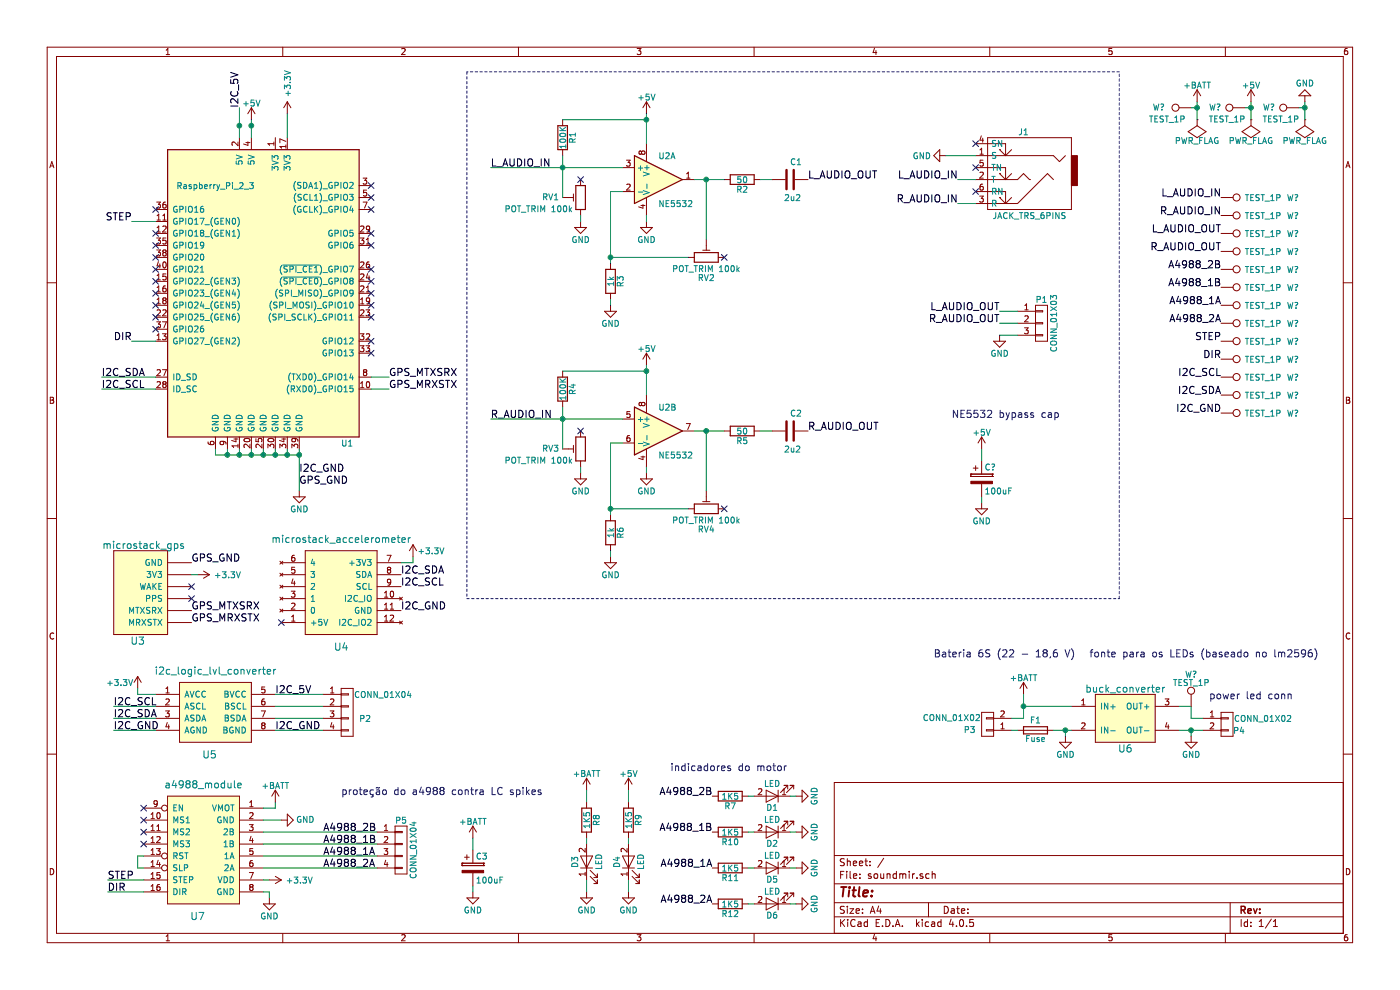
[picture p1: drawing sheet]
EESchema Schematic File Version 2
LIBS:power
LIBS:device
LIBS:transistors
LIBS:conn
LIBS:linear
LIBS:regul
LIBS:74xx
LIBS:cmos4000
LIBS:adc-dac
LIBS:memory
LIBS:xilinx
LIBS:microcontrollers
LIBS:dsp
LIBS:microchip
LIBS:analog_switches
LIBS:motorola
LIBS:texas
LIBS:intel
LIBS:audio
LIBS:interface
LIBS:digital-audio
LIBS:philips
LIBS:display
LIBS:cypress
LIBS:siliconi
LIBS:opto
LIBS:atmel
LIBS:contrib
LIBS:valves
LIBS:soundmir
LIBS:soundmir-cache
EELAYER 25 0
EELAYER END
$Descr A4 11693 8268
encoding utf-8
Sheet 1 1
Title ""
Date ""
Rev ""
Comp ""
Comment1 ""
Comment2 ""
Comment3 ""
Comment4 ""
$EndDescr
$Comp
L +5V #PWR01
U 1 1
P 10450 850
F 0 "#PWR01" H 10450 700 50  0001 C CNN
F 1 "+5V" H 10450 990 50  0000 C CNN
F 2 "" H 10450 850 50  0000 C CNN
F 3 "" H 10450 850 50  0000 C CNN
	1    10450 850 
	1    0    0    -1  
$EndComp
$Comp
L +BATT #PWR02
U 1 1
P 10000 850
F 0 "#PWR02" H 10000 700 50  0001 C CNN
F 1 "+BATT" H 10000 990 50  0000 C CNN
F 2 "" H 10000 850 50  0000 C CNN
F 3 "" H 10000 850 50  0000 C CNN
	1    10000 850 
	1    0    0    -1  
$EndComp
$Comp
L PWR_FLAG #FLG03
U 1 1
P 10000 1000
F 0 "#FLG03" H 10000 1095 50  0001 C CNN
F 1 "PWR_FLAG" H 10000 1180 50  0000 C CNN
F 2 "" H 10000 1000 50  0000 C CNN
F 3 "" H 10000 1000 50  0000 C CNN
	1    10000 1000
	-1   0    0    1   
$EndComp
$Comp
L PWR_FLAG #FLG04
U 1 1
P 10450 1000
F 0 "#FLG04" H 10450 1095 50  0001 C CNN
F 1 "PWR_FLAG" H 10450 1180 50  0000 C CNN
F 2 "" H 10450 1000 50  0000 C CNN
F 3 "" H 10450 1000 50  0000 C CNN
	1    10450 1000
	-1   0    0    1   
$EndComp
$Comp
L GND #PWR05
U 1 1
P 10900 850
F 0 "#PWR05" H 10900 600 50  0001 C CNN
F 1 "GND" H 10900 700 50  0000 C CNN
F 2 "" H 10900 850 50  0000 C CNN
F 3 "" H 10900 850 50  0000 C CNN
	1    10900 850 
	-1   0    0    1   
$EndComp
$Comp
L PWR_FLAG #FLG06
U 1 1
P 10900 1000
F 0 "#FLG06" H 10900 1095 50  0001 C CNN
F 1 "PWR_FLAG" H 10900 1180 50  0000 C CNN
F 2 "" H 10900 1000 50  0000 C CNN
F 3 "" H 10900 1000 50  0000 C CNN
	1    10900 1000
	-1   0    0    1   
$EndComp
$Comp
L +3.3V #PWR07
U 1 1
P 2400 950
F 0 "#PWR07" H 2400 800 50  0001 C CNN
F 1 "+3.3V" V 2400 1200 50  0000 C CNN
F 2 "" H 2400 950 50  0000 C CNN
F 3 "" H 2400 950 50  0000 C CNN
	1    2400 950 
	1    0    0    -1  
$EndComp
Text Label 2000 900  1    60   ~ 0
I2C_5V
Text Label 3250 3150 0    60   ~ 0
GPS_MTXSRX
Text Label 3250 3250 0    60   ~ 0
GPS_MRXSTX
$Comp
L GND #PWR08
U 1 1
P 2500 4100
F 0 "#PWR08" H 2500 3850 50  0001 C CNN
F 1 "GND" H 2500 3950 50  0000 C CNN
F 2 "" H 2500 4100 50  0000 C CNN
F 3 "" H 2500 4100 50  0000 C CNN
	1    2500 4100
	1    0    0    -1  
$EndComp
Text Label 2500 3950 0    60   ~ 0
I2C_GND
Text Label 2500 4050 0    60   ~ 0
GPS_GND
$Comp
L Raspberry_Pi_2_3 U1
U 1 1
P 2200 2450
F 0 "U1" H 2900 1200 50  0000 C CNN
F 1 "Raspberry_Pi_2_3" H 1800 3350 50  0000 C CNN
F 2 "Pin_Headers:Pin_Header_Straight_2x20" H 3200 3700 50  0001 C CNN
F 3 "" H 2250 2300 50  0001 C CNN
	1    2200 2450
	1    0    0    -1  
$EndComp
Text Label 850  3150 0    60   ~ 0
I2C_SDA
Text Label 850  3250 0    60   ~ 0
I2C_SCL
$Comp
L CP C3
U 1 1
P 3950 7250
F 0 "C3" H 3975 7350 50  0000 L CNN
F 1 "100uF" H 3975 7150 50  0000 L CNN
F 2 "" H 3988 7100 50  0000 C CNN
F 3 "" H 3950 7250 50  0000 C CNN
	1    3950 7250
	1    0    0    -1  
$EndComp
$Comp
L GND #PWR010
U 1 1
P 3950 7450
F 0 "#PWR010" H 3950 7200 50  0001 C CNN
F 1 "GND" H 3950 7300 50  0000 C CNN
F 2 "" H 3950 7450 50  0000 C CNN
F 3 "" H 3950 7450 50  0000 C CNN
	1    3950 7450
	1    0    0    -1  
$EndComp
Text Notes 2850 6650 0    60   ~ 0
proteção do a4988 contra LC spikes\n
$Comp
L a4988_module U7
U 1 1
P 1700 7100
F 0 "U7" H 1650 6550 60  0000 C CNN
F 1 "a4988_module" H 1700 7650 60  0000 C CNN
F 2 "" H 1500 7000 60  0001 C CNN
F 3 "" H 1500 7000 60  0001 C CNN
	1    1700 7100
	1    0    0    -1  
$EndComp
$Comp
L +3.3V #PWR011
U 1 1
P 2250 7350
F 0 "#PWR011" H 2250 7200 50  0001 C CNN
F 1 "+3.3V" V 2250 7600 50  0000 C CNN
F 2 "" H 2250 7350 50  0000 C CNN
F 3 "" H 2250 7350 50  0000 C CNN
	1    2250 7350
	0    1    1    0   
$EndComp
$Comp
L GND #PWR012
U 1 1
P 2250 7500
F 0 "#PWR012" H 2250 7250 50  0001 C CNN
F 1 "GND" H 2250 7350 50  0000 C CNN
F 2 "" H 2250 7500 50  0000 C CNN
F 3 "" H 2250 7500 50  0000 C CNN
	1    2250 7500
	1    0    0    -1  
$EndComp
$Comp
L GND #PWR013
U 1 1
P 2350 6850
F 0 "#PWR013" H 2350 6600 50  0001 C CNN
F 1 "GND" V 2350 6650 50  0000 C CNN
F 2 "" H 2350 6850 50  0000 C CNN
F 3 "" H 2350 6850 50  0000 C CNN
	1    2350 6850
	0    -1   -1   0   
$EndComp
Text Label 900  7350 0    60   ~ 0
STEP
Text Label 900  7450 0    60   ~ 0
DIR
$Comp
L microstack_gps U3
U 1 1
P 1150 4950
F 0 "U3" H 1150 4550 60  0000 C CNN
F 1 "microstack_gps" H 1200 5350 60  0000 C CNN
F 2 "" H 1200 5000 60  0001 C CNN
F 3 "" H 1200 5000 60  0001 C CNN
	1    1150 4950
	1    0    0    -1  
$EndComp
$Comp
L i2c_logic_lvl_converter U5
U 1 1
P 1800 6000
F 0 "U5" H 1750 5700 60  0000 C CNN
F 1 "i2c_logic_lvl_converter" H 1800 6400 60  0000 C CNN
F 2 "" H 1800 6000 60  0001 C CNN
F 3 "" H 1800 6000 60  0001 C CNN
	1    1800 6000
	1    0    0    -1  
$EndComp
$Comp
L Fuse F1
U 1 1
P 8650 6100
F 0 "F1" V 8730 6100 50  0000 C CNN
F 1 "Fuse" V 8575 6100 50  0000 C CNN
F 2 "" V 8580 6100 50  0000 C CNN
F 3 "" H 8650 6100 50  0000 C CNN
	1    8650 6100
	0    -1   -1   0   
$EndComp
$Comp
L boost_converter U6
U 1 1
P 9400 6000
F 0 "U6" H 9400 5750 60  0000 C CNN
F 1 "buck_converter" H 9400 6250 60  0000 C CNN
F 2 "" H 9400 6000 60  0001 C CNN
F 3 "" H 9400 6000 60  0001 C CNN
	1    9400 6000
	1    0    0    -1  
$EndComp
$Comp
L GND #PWR014
U 1 1
P 8900 6150
F 0 "#PWR014" H 8900 5900 50  0001 C CNN
F 1 "GND" H 8900 6000 50  0000 C CNN
F 2 "" H 8900 6150 50  0000 C CNN
F 3 "" H 8900 6150 50  0000 C CNN
	1    8900 6150
	1    0    0    -1  
$EndComp
$Comp
L GND #PWR015
U 1 1
P 9950 6150
F 0 "#PWR015" H 9950 5900 50  0001 C CNN
F 1 "GND" H 9950 6000 50  0000 C CNN
F 2 "" H 9950 6150 50  0000 C CNN
F 3 "" H 9950 6150 50  0000 C CNN
	1    9950 6150
	1    0    0    -1  
$EndComp
$Comp
L CONN_01X02 P3
U 1 1
P 8250 6050
F 0 "P3" H 8400 6100 50  0000 C CNN
F 1 "CONN_01X02" H 8550 6000 50  0000 C CNN
F 2 "" H 8250 6050 50  0000 C CNN
F 3 "" H 8250 6050 50  0000 C CNN
	1    8250 6050
	-1   0    0    1   
$EndComp
Text Label 950  6000 0    60   ~ 0
I2C_SDA
Text Label 950  5900 0    60   ~ 0
I2C_SCL
Text Label 2300 5800 0    60   ~ 0
I2C_5V
Text Label 950  6100 0    60   ~ 0
I2C_GND
Text Label 1600 4700 0    60   ~ 0
GPS_GND
Text Label 1600 5100 0    60   ~ 0
GPS_MTXSRX
Text Label 1600 5200 0    60   ~ 0
GPS_MRXSTX
Text Label 2300 6100 0    60   ~ 0
I2C_GND
$Comp
L CONN_01X04 P2
U 1 1
P 2900 5950
F 0 "P2" H 3050 5900 50  0000 C CNN
F 1 "CONN_01X04" H 3200 6100 50  0000 C CNN
F 2 "" H 2900 5950 50  0000 C CNN
F 3 "" H 2900 5950 50  0000 C CNN
	1    2900 5950
	1    0    0    -1  
$EndComp
$Comp
L +3.3V #PWR016
U 1 1
P 1150 5750
F 0 "#PWR016" H 1150 5600 50  0001 C CNN
F 1 "+3.3V" H 1000 5800 50  0000 C CNN
F 2 "" H 1150 5750 50  0000 C CNN
F 3 "" H 1150 5750 50  0000 C CNN
	1    1150 5750
	1    0    0    -1  
$EndComp
$Comp
L +3.3V #PWR017
U 1 1
P 1650 4800
F 0 "#PWR017" H 1650 4650 50  0001 C CNN
F 1 "+3.3V" V 1650 5050 50  0000 C CNN
F 2 "" H 1650 4800 50  0000 C CNN
F 3 "" H 1650 4800 50  0000 C CNN
	1    1650 4800
	0    1    1    0   
$EndComp
$Comp
L CONN_01X04 P5
U 1 1
P 3350 7100
F 0 "P5" H 3350 7350 50  0000 C CNN
F 1 "CONN_01X04" V 3450 7100 50  0000 C CNN
F 2 "" H 3350 7100 50  0000 C CNN
F 3 "" H 3350 7100 50  0000 C CNN
	1    3350 7100
	1    0    0    -1  
$EndComp
$Comp
L +BATT #PWR018
U 1 1
P 4900 6600
F 0 "#PWR018" H 4900 6450 50  0001 C CNN
F 1 "+BATT" H 4900 6740 50  0000 C CNN
F 2 "" H 4900 6600 50  0000 C CNN
F 3 "" H 4900 6600 50  0000 C CNN
	1    4900 6600
	1    0    0    -1  
$EndComp
$Comp
L +5V #PWR019
U 1 1
P 5250 6600
F 0 "#PWR019" H 5250 6450 50  0001 C CNN
F 1 "+5V" H 5250 6740 50  0000 C CNN
F 2 "" H 5250 6600 50  0000 C CNN
F 3 "" H 5250 6600 50  0000 C CNN
	1    5250 6600
	1    0    0    -1  
$EndComp
$Comp
L GND #PWR020
U 1 1
P 4900 7450
F 0 "#PWR020" H 4900 7200 50  0001 C CNN
F 1 "GND" H 4900 7300 50  0000 C CNN
F 2 "" H 4900 7450 50  0000 C CNN
F 3 "" H 4900 7450 50  0000 C CNN
	1    4900 7450
	1    0    0    -1  
$EndComp
$Comp
L GND #PWR021
U 1 1
P 5250 7450
F 0 "#PWR021" H 5250 7200 50  0001 C CNN
F 1 "GND" H 5250 7300 50  0000 C CNN
F 2 "" H 5250 7450 50  0000 C CNN
F 3 "" H 5250 7450 50  0000 C CNN
	1    5250 7450
	1    0    0    -1  
$EndComp
$Comp
L R R8
U 1 1
P 4900 6850
F 0 "R8" V 4980 6850 50  0000 C CNN
F 1 "1K5" V 4900 6850 50  0000 C CNN
F 2 "" V 4830 6850 50  0000 C CNN
F 3 "" H 4900 6850 50  0000 C CNN
	1    4900 6850
	1    0    0    -1  
$EndComp
$Comp
L R R9
U 1 1
P 5250 6850
F 0 "R9" V 5330 6850 50  0000 C CNN
F 1 "1K5" V 5250 6850 50  0000 C CNN
F 2 "" V 5180 6850 50  0000 C CNN
F 3 "" H 5250 6850 50  0000 C CNN
	1    5250 6850
	1    0    0    -1  
$EndComp
$Comp
L LED D3
U 1 1
P 4900 7200
F 0 "D3" H 4900 7300 50  0000 C CNN
F 1 "LED" H 4900 7100 50  0000 C CNN
F 2 "" H 4900 7200 50  0000 C CNN
F 3 "" H 4900 7200 50  0000 C CNN
	1    4900 7200
	0    -1   -1   0   
$EndComp
$Comp
L LED D4
U 1 1
P 5250 7200
F 0 "D4" H 5250 7300 50  0000 C CNN
F 1 "LED" H 5250 7100 50  0000 C CNN
F 2 "" H 5250 7200 50  0000 C CNN
F 3 "" H 5250 7200 50  0000 C CNN
	1    5250 7200
	0    -1   -1   0   
$EndComp
Text Notes 10100 5850 0    60   ~ 0
power led conn
Text Label 1100 1850 2    60   ~ 0
STEP
Text Label 1100 2850 2    60   ~ 0
DIR
NoConn ~ 1600 4900
NoConn ~ 1600 5000
NoConn ~ 1200 7050
NoConn ~ 1200 6950
NoConn ~ 1200 6850
NoConn ~ 1200 6750
$Comp
L GND #PWR022
U 1 1
P 6650 7550
F 0 "#PWR022" H 6650 7300 50  0001 C CNN
F 1 "GND" H 6650 7400 50  0000 C CNN
F 2 "" H 6650 7550 50  0000 C CNN
F 3 "" H 6650 7550 50  0000 C CNN
	1    6650 7550
	0    -1   -1   0   
$EndComp
$Comp
L R R12
U 1 1
P 6100 7550
F 0 "R12" V 6180 7550 50  0000 C CNN
F 1 "1K5" V 6100 7550 50  0000 C CNN
F 2 "" V 6030 7550 50  0000 C CNN
F 3 "" H 6100 7550 50  0000 C CNN
	1    6100 7550
	0    1    1    0   
$EndComp
$Comp
L LED D6
U 1 1
P 6450 7550
F 0 "D6" H 6450 7650 50  0000 C CNN
F 1 "LED" H 6450 7450 50  0000 C CNN
F 2 "" H 6450 7550 50  0000 C CNN
F 3 "" H 6450 7550 50  0000 C CNN
	1    6450 7550
	-1   0    0    1   
$EndComp
Text Label 2700 7250 0    60   ~ 0
A4988_2A
Text Label 2700 7150 0    60   ~ 0
A4988_1A
Text Label 2700 7050 0    60   ~ 0
A4988_1B
Text Label 2700 6950 0    60   ~ 0
A4988_2B
Text Label 5950 7550 2    60   ~ 0
A4988_2A
$Comp
L GND #PWR023
U 1 1
P 6650 7250
F 0 "#PWR023" H 6650 7000 50  0001 C CNN
F 1 "GND" H 6650 7100 50  0000 C CNN
F 2 "" H 6650 7250 50  0000 C CNN
F 3 "" H 6650 7250 50  0000 C CNN
	1    6650 7250
	0    -1   -1   0   
$EndComp
$Comp
L R R11
U 1 1
P 6100 7250
F 0 "R11" V 6180 7250 50  0000 C CNN
F 1 "1K5" V 6100 7250 50  0000 C CNN
F 2 "" V 6030 7250 50  0000 C CNN
F 3 "" H 6100 7250 50  0000 C CNN
	1    6100 7250
	0    1    1    0   
$EndComp
$Comp
L LED D5
U 1 1
P 6450 7250
F 0 "D5" H 6450 7350 50  0000 C CNN
F 1 "LED" H 6450 7150 50  0000 C CNN
F 2 "" H 6450 7250 50  0000 C CNN
F 3 "" H 6450 7250 50  0000 C CNN
	1    6450 7250
	-1   0    0    1   
$EndComp
$Comp
L GND #PWR024
U 1 1
P 6650 6950
F 0 "#PWR024" H 6650 6700 50  0001 C CNN
F 1 "GND" H 6650 6800 50  0000 C CNN
F 2 "" H 6650 6950 50  0000 C CNN
F 3 "" H 6650 6950 50  0000 C CNN
	1    6650 6950
	0    -1   -1   0   
$EndComp
$Comp
L R R10
U 1 1
P 6100 6950
F 0 "R10" V 6180 6950 50  0000 C CNN
F 1 "1K5" V 6100 6950 50  0000 C CNN
F 2 "" V 6030 6950 50  0000 C CNN
F 3 "" H 6100 6950 50  0000 C CNN
	1    6100 6950
	0    1    1    0   
$EndComp
$Comp
L LED D2
U 1 1
P 6450 6950
F 0 "D2" H 6450 7050 50  0000 C CNN
F 1 "LED" H 6450 6850 50  0000 C CNN
F 2 "" H 6450 6950 50  0000 C CNN
F 3 "" H 6450 6950 50  0000 C CNN
	1    6450 6950
	-1   0    0    1   
$EndComp
$Comp
L GND #PWR025
U 1 1
P 6650 6650
F 0 "#PWR025" H 6650 6400 50  0001 C CNN
F 1 "GND" H 6650 6500 50  0000 C CNN
F 2 "" H 6650 6650 50  0000 C CNN
F 3 "" H 6650 6650 50  0000 C CNN
	1    6650 6650
	0    -1   -1   0   
$EndComp
$Comp
L R R7
U 1 1
P 6100 6650
F 0 "R7" V 6180 6650 50  0000 C CNN
F 1 "1K5" V 6100 6650 50  0000 C CNN
F 2 "" V 6030 6650 50  0000 C CNN
F 3 "" H 6100 6650 50  0000 C CNN
	1    6100 6650
	0    1    1    0   
$EndComp
$Comp
L LED D1
U 1 1
P 6450 6650
F 0 "D1" H 6450 6750 50  0000 C CNN
F 1 "LED" H 6450 6550 50  0000 C CNN
F 2 "" H 6450 6650 50  0000 C CNN
F 3 "" H 6450 6650 50  0000 C CNN
	1    6450 6650
	-1   0    0    1   
$EndComp
Text Label 5950 7250 2    60   ~ 0
A4988_1A
Text Label 5950 6950 2    60   ~ 0
A4988_1B
Text Label 5950 6650 2    60   ~ 0
A4988_2B
Text Notes 5600 6450 0    60   ~ 0
indicadores do motor
Text Notes 7800 5500 0    60   ~ 0
Bateria 6S (22 - 18,6 V)
$Comp
L +BATT #PWR026
U 1 1
P 8550 5800
F 0 "#PWR026" H 8550 5650 50  0001 C CNN
F 1 "+BATT" H 8550 5940 50  0000 C CNN
F 2 "" H 8550 5800 50  0000 C CNN
F 3 "" H 8550 5800 50  0000 C CNN
	1    8550 5800
	1    0    0    -1  
$EndComp
$Comp
L CONN_01X02 P4
U 1 1
P 10250 6050
F 0 "P4" H 10350 6000 50  0000 C CNN
F 1 "CONN_01X02" H 10550 6100 50  0000 C CNN
F 2 "" H 10250 6050 50  0000 C CNN
F 3 "" H 10250 6050 50  0000 C CNN
	1    10250 6050
	1    0    0    -1  
$EndComp
Text Notes 9100 5500 0    60   ~ 0
fonte para os LEDs (baseado no lm2596)
$Comp
L microstack_accelerometer U4
U 1 1
P 2850 4950
F 0 "U4" H 2850 4500 60  0000 C CNN
F 1 "microstack_accelerometer" H 2850 5400 60  0000 C CNN
F 2 "" H 2850 4950 60  0001 C CNN
F 3 "" H 2850 4950 60  0001 C CNN
	1    2850 4950
	1    0    0    -1  
$EndComp
Text Label 3350 4900 0    60   ~ 0
I2C_SCL
Text Label 3350 4800 0    60   ~ 0
I2C_SDA
$Comp
L +3.3V #PWR028
U 1 1
P 3450 4650
F 0 "#PWR028" H 3450 4500 50  0001 C CNN
F 1 "+3.3V" H 3600 4700 50  0000 C CNN
F 2 "" H 3450 4650 50  0000 C CNN
F 3 "" H 3450 4650 50  0000 C CNN
	1    3450 4650
	1    0    0    -1  
$EndComp
Text Label 3350 5100 0    60   ~ 0
I2C_GND
$Comp
L +5V #PWR029
U 1 1
P 2100 1000
F 0 "#PWR029" H 2100 850 50  0001 C CNN
F 1 "+5V" H 2100 1140 50  0000 C CNN
F 2 "" H 2100 1000 50  0000 C CNN
F 3 "" H 2100 1000 50  0000 C CNN
	1    2100 1000
	1    0    0    -1  
$EndComp
NoConn ~ 1300 2750
NoConn ~ 1300 2650
NoConn ~ 1300 2550
NoConn ~ 1300 2450
NoConn ~ 1300 2350
NoConn ~ 1300 2250
NoConn ~ 1300 2150
NoConn ~ 1300 2050
NoConn ~ 1300 1950
NoConn ~ 1300 1750
NoConn ~ 3100 1550
NoConn ~ 3100 1650
NoConn ~ 3100 1750
NoConn ~ 3100 1950
NoConn ~ 3100 2050
NoConn ~ 3100 2250
NoConn ~ 3100 2350
NoConn ~ 3100 2450
NoConn ~ 3100 2550
NoConn ~ 3100 2650
NoConn ~ 3100 2850
NoConn ~ 3100 2950
NoConn ~ 2350 5200
$Comp
L NE5532 U2
U 2 1
P 5500 3600
F 0 "U2" H 5500 3800 50  0000 L CNN
F 1 "NE5532" H 5500 3400 50  0000 L CNN
F 2 "" H 5500 3600 50  0000 C CNN
F 3 "" H 5500 3600 50  0000 C CNN
	2    5500 3600
	1    0    0    -1  
$EndComp
$Comp
L POT_TRIM RV4
U 1 1
P 5900 4250
F 0 "RV4" V 5725 4250 50  0000 C CNN
F 1 "POT_TRIM 100k" V 5800 4250 50  0000 C CNN
F 2 "" H 5900 4250 50  0000 C CNN
F 3 "" H 5900 4250 50  0000 C CNN
	1    5900 4250
	0    -1   -1   0   
$EndComp
$Comp
L R R6
U 1 1
P 5100 4450
F 0 "R6" V 5180 4450 50  0000 C CNN
F 1 "1k" V 5100 4450 50  0000 C CNN
F 2 "" V 5030 4450 50  0000 C CNN
F 3 "" H 5100 4450 50  0000 C CNN
	1    5100 4450
	1    0    0    -1  
$EndComp
$Comp
L R R5
U 1 1
P 6200 3600
F 0 "R5" V 6280 3600 50  0000 C CNN
F 1 "50" V 6200 3600 50  0000 C CNN
F 2 "" V 6130 3600 50  0000 C CNN
F 3 "" H 6200 3600 50  0000 C CNN
	1    6200 3600
	0    1    1    0   
$EndComp
$Comp
L C C2
U 1 1
P 6600 3600
F 0 "C2" V 6450 3600 50  0000 L CNN
F 1 "2u2" V 6750 3550 50  0000 L CNN
F 2 "" H 6638 3450 50  0000 C CNN
F 3 "" H 6600 3600 50  0000 C CNN
	1    6600 3600
	0    1    1    0   
$EndComp
$Comp
L R R4
U 1 1
P 4700 3250
F 0 "R4" V 4780 3250 50  0000 C CNN
F 1 "100K" V 4700 3250 50  0000 C CNN
F 2 "" V 4630 3250 50  0000 C CNN
F 3 "" H 4700 3250 50  0000 C CNN
	1    4700 3250
	1    0    0    -1  
$EndComp
$Comp
L +5V #PWR030
U 1 1
P 5400 3050
F 0 "#PWR030" H 5400 2900 50  0001 C CNN
F 1 "+5V" H 5400 3190 50  0000 C CNN
F 2 "" H 5400 3050 50  0000 C CNN
F 3 "" H 5400 3050 50  0000 C CNN
	1    5400 3050
	1    0    0    -1  
$EndComp
$Comp
L GND #PWR031
U 1 1
P 5400 3950
F 0 "#PWR031" H 5400 3700 50  0001 C CNN
F 1 "GND" H 5400 3800 50  0000 C CNN
F 2 "" H 5400 3950 50  0000 C CNN
F 3 "" H 5400 3950 50  0000 C CNN
	1    5400 3950
	1    0    0    -1  
$EndComp
$Comp
L GND #PWR032
U 1 1
P 5100 4650
F 0 "#PWR032" H 5100 4400 50  0001 C CNN
F 1 "GND" H 5100 4500 50  0000 C CNN
F 2 "" H 5100 4650 50  0000 C CNN
F 3 "" H 5100 4650 50  0000 C CNN
	1    5100 4650
	1    0    0    -1  
$EndComp
NoConn ~ 6050 4250
$Comp
L POT_TRIM RV3
U 1 1
P 4850 3750
F 0 "RV3" H 5100 3750 50  0000 C CNN
F 1 "POT_TRIM 100k" H 5200 3850 50  0000 C CNN
F 2 "" H 4850 3750 50  0000 C CNN
F 3 "" H 4850 3750 50  0000 C CNN
	1    4850 3750
	-1   0    0    1   
$EndComp
$Comp
L GND #PWR033
U 1 1
P 4850 3950
F 0 "#PWR033" H 4850 3700 50  0001 C CNN
F 1 "GND" H 4850 3800 50  0000 C CNN
F 2 "" H 4850 3950 50  0000 C CNN
F 3 "" H 4850 3950 50  0000 C CNN
	1    4850 3950
	1    0    0    -1  
$EndComp
NoConn ~ 4850 3600
Text Label 6750 3600 0    60   ~ 0
R_AUDIO_OUT
Text Label 4100 3500 0    60   ~ 0
R_AUDIO_IN
$Comp
L NE5532 U2
U 1 1
P 5500 1500
F 0 "U2" H 5500 1700 50  0000 L CNN
F 1 "NE5532" H 5500 1300 50  0000 L CNN
F 2 "" H 5500 1500 50  0000 C CNN
F 3 "" H 5500 1500 50  0000 C CNN
	1    5500 1500
	1    0    0    -1  
$EndComp
$Comp
L POT_TRIM RV2
U 1 1
P 5900 2150
F 0 "RV2" V 5725 2150 50  0000 C CNN
F 1 "POT_TRIM 100k" V 5800 2150 50  0000 C CNN
F 2 "" H 5900 2150 50  0000 C CNN
F 3 "" H 5900 2150 50  0000 C CNN
	1    5900 2150
	0    -1   -1   0   
$EndComp
$Comp
L R R3
U 1 1
P 5100 2350
F 0 "R3" V 5180 2350 50  0000 C CNN
F 1 "1k" V 5100 2350 50  0000 C CNN
F 2 "" V 5030 2350 50  0000 C CNN
F 3 "" H 5100 2350 50  0000 C CNN
	1    5100 2350
	1    0    0    -1  
$EndComp
$Comp
L R R2
U 1 1
P 6200 1500
F 0 "R2" V 6280 1500 50  0000 C CNN
F 1 "50" V 6200 1500 50  0000 C CNN
F 2 "" V 6130 1500 50  0000 C CNN
F 3 "" H 6200 1500 50  0000 C CNN
	1    6200 1500
	0    1    1    0   
$EndComp
$Comp
L C C1
U 1 1
P 6600 1500
F 0 "C1" V 6450 1500 50  0000 L CNN
F 1 "2u2" V 6750 1450 50  0000 L CNN
F 2 "" H 6638 1350 50  0000 C CNN
F 3 "" H 6600 1500 50  0000 C CNN
	1    6600 1500
	0    1    1    0   
$EndComp
$Comp
L R R1
U 1 1
P 4700 1150
F 0 "R1" V 4780 1150 50  0000 C CNN
F 1 "100K" V 4700 1150 50  0000 C CNN
F 2 "" V 4630 1150 50  0000 C CNN
F 3 "" H 4700 1150 50  0000 C CNN
	1    4700 1150
	1    0    0    -1  
$EndComp
$Comp
L +5V #PWR034
U 1 1
P 5400 950
F 0 "#PWR034" H 5400 800 50  0001 C CNN
F 1 "+5V" H 5400 1090 50  0000 C CNN
F 2 "" H 5400 950 50  0000 C CNN
F 3 "" H 5400 950 50  0000 C CNN
	1    5400 950 
	1    0    0    -1  
$EndComp
$Comp
L GND #PWR035
U 1 1
P 5400 1850
F 0 "#PWR035" H 5400 1600 50  0001 C CNN
F 1 "GND" H 5400 1700 50  0000 C CNN
F 2 "" H 5400 1850 50  0000 C CNN
F 3 "" H 5400 1850 50  0000 C CNN
	1    5400 1850
	1    0    0    -1  
$EndComp
$Comp
L GND #PWR036
U 1 1
P 5100 2550
F 0 "#PWR036" H 5100 2300 50  0001 C CNN
F 1 "GND" H 5100 2400 50  0000 C CNN
F 2 "" H 5100 2550 50  0000 C CNN
F 3 "" H 5100 2550 50  0000 C CNN
	1    5100 2550
	1    0    0    -1  
$EndComp
NoConn ~ 6050 2150
$Comp
L POT_TRIM RV1
U 1 1
P 4850 1650
F 0 "RV1" H 5100 1650 50  0000 C CNN
F 1 "POT_TRIM 100k" H 5200 1750 50  0000 C CNN
F 2 "" H 4850 1650 50  0000 C CNN
F 3 "" H 4850 1650 50  0000 C CNN
	1    4850 1650
	-1   0    0    1   
$EndComp
$Comp
L GND #PWR037
U 1 1
P 4850 1850
F 0 "#PWR037" H 4850 1600 50  0001 C CNN
F 1 "GND" H 4850 1700 50  0000 C CNN
F 2 "" H 4850 1850 50  0000 C CNN
F 3 "" H 4850 1850 50  0000 C CNN
	1    4850 1850
	1    0    0    -1  
$EndComp
NoConn ~ 4850 1500
Text Label 6750 1500 0    60   ~ 0
L_AUDIO_OUT
Text Label 4100 1400 0    60   ~ 0
L_AUDIO_IN
$Comp
L JACK_TRS_6PINS J1
U 1 1
P 8550 1500
F 0 "J1" H 8550 1900 50  0000 C CNN
F 1 "JACK_TRS_6PINS" H 8500 1200 50  0000 C CNN
F 2 "" H 8650 1350 50  0000 C CNN
F 3 "" H 8650 1350 50  0000 C CNN
	1    8550 1500
	-1   0    0    -1  
$EndComp
Text Label 8000 1500 2    60   ~ 0
L_AUDIO_IN
Text Label 8000 1700 2    60   ~ 0
R_AUDIO_IN
$Comp
L GND #PWR038
U 1 1
P 7900 1300
F 0 "#PWR038" H 7900 1050 50  0001 C CNN
F 1 "GND" V 7900 1100 50  0000 C CNN
F 2 "" H 7900 1300 50  0000 C CNN
F 3 "" H 7900 1300 50  0000 C CNN
	1    7900 1300
	0    1    1    0   
$EndComp
$Comp
L CONN_01X03 P1
U 1 1
P 8700 2700
F 0 "P1" H 8700 2900 50  0000 C CNN
F 1 "CONN_01X03" V 8800 2700 50  0000 C CNN
F 2 "" H 8700 2700 50  0000 C CNN
F 3 "" H 8700 2700 50  0000 C CNN
	1    8700 2700
	1    0    0    -1  
$EndComp
Text Label 8350 2600 2    60   ~ 0
L_AUDIO_OUT
Text Label 8350 2700 2    60   ~ 0
R_AUDIO_OUT
$Comp
L GND #PWR039
U 1 1
P 8350 2800
F 0 "#PWR039" H 8350 2550 50  0001 C CNN
F 1 "GND" H 8350 2650 50  0000 C CNN
F 2 "" H 8350 2800 50  0000 C CNN
F 3 "" H 8350 2800 50  0000 C CNN
	1    8350 2800
	1    0    0    -1  
$EndComp
NoConn ~ 8150 1600
NoConn ~ 8150 1400
NoConn ~ 8150 1200
Text Label 10200 1950 2    60   ~ 0
L_AUDIO_OUT
Wire Wire Line
	10450 850  10450 1000
Wire Wire Line
	10000 850  10000 1000
Wire Wire Line
	10900 850  10900 1000
Wire Wire Line
	2000 900  2000 1150
Wire Wire Line
	2100 1000 2100 1150
Connection ~ 2000 1050
Wire Wire Line
	2400 950  2400 1150
Wire Wire Line
	1800 3750 1800 3800
Wire Wire Line
	1800 3800 2500 3800
Wire Wire Line
	2500 3750 2500 4100
Wire Wire Line
	1900 3750 1900 3800
Connection ~ 1900 3800
Wire Wire Line
	2000 3750 2000 3800
Connection ~ 2000 3800
Wire Wire Line
	2100 3750 2100 3800
Connection ~ 2100 3800
Wire Wire Line
	2200 3750 2200 3800
Connection ~ 2200 3800
Wire Wire Line
	2300 3750 2300 3800
Connection ~ 2300 3800
Wire Wire Line
	2400 3750 2400 3800
Connection ~ 2400 3800
Connection ~ 2500 3800
Wire Wire Line
	1300 3250 850  3250
Wire Wire Line
	3950 7000 3950 7100
Wire Wire Line
	3950 7450 3950 7400
Wire Wire Line
	2250 7350 2200 7350
Wire Wire Line
	2250 7500 2250 7450
Wire Wire Line
	2250 7450 2200 7450
Wire Wire Line
	2350 6850 2200 6850
Wire Wire Line
	1200 7350 900  7350
Wire Wire Line
	1200 7450 900  7450
Wire Wire Line
	8900 6150 8900 6100
Wire Wire Line
	8800 6100 8950 6100
Wire Wire Line
	8550 6000 8450 6000
Wire Wire Line
	8450 6100 8500 6100
Wire Wire Line
	1300 5900 950  5900
Wire Wire Line
	950  6000 1300 6000
Wire Wire Line
	950  6100 1300 6100
Wire Wire Line
	2700 5800 2300 5800
Wire Wire Line
	2300 5900 2700 5900
Wire Wire Line
	2700 6000 2300 6000
Wire Wire Line
	2300 6100 2700 6100
Wire Wire Line
	1150 5800 1300 5800
Wire Wire Line
	1150 5800 1150 5750
Wire Wire Line
	1650 4800 1600 4800
Wire Wire Line
	2300 6700 2300 6750
Wire Wire Line
	2300 6750 2200 6750
Wire Wire Line
	4900 7450 4900 7350
Wire Wire Line
	4900 7050 4900 7000
Wire Wire Line
	4900 6600 4900 6700
Wire Wire Line
	5250 7450 5250 7350
Wire Wire Line
	5250 7050 5250 7000
Wire Wire Line
	5250 6700 5250 6600
Wire Wire Line
	1100 1850 1300 1850
Wire Wire Line
	1200 7250 1150 7250
Wire Wire Line
	1150 7250 1150 7150
Wire Wire Line
	1150 7150 1200 7150
Wire Wire Line
	850  3150 1300 3150
Wire Wire Line
	1100 2850 1300 2850
Wire Wire Line
	3250 3150 3100 3150
Wire Wire Line
	3250 3250 3100 3250
Wire Wire Line
	2200 6950 3150 6950
Wire Wire Line
	2200 7050 3150 7050
Wire Wire Line
	2200 7150 3150 7150
Wire Wire Line
	2200 7250 3150 7250
Wire Wire Line
	6250 7550 6300 7550
Wire Wire Line
	6600 7550 6650 7550
Wire Wire Line
	6250 7250 6300 7250
Wire Wire Line
	6600 7250 6650 7250
Wire Wire Line
	6250 6950 6300 6950
Wire Wire Line
	6600 6950 6650 6950
Wire Wire Line
	6250 6650 6300 6650
Wire Wire Line
	6600 6650 6650 6650
Wire Wire Line
	8550 5800 8550 6000
Wire Wire Line
	10050 6000 9950 6000
Wire Wire Line
	9950 6000 9950 5900
Wire Wire Line
	9950 5900 9850 5900
Wire Wire Line
	9850 6100 10050 6100
Wire Wire Line
	9950 6150 9950 6100
Connection ~ 9950 6100
Connection ~ 8900 6100
Wire Wire Line
	8950 5900 8550 5900
Connection ~ 8550 5900
Wire Wire Line
	3350 4700 3450 4700
Wire Wire Line
	3450 4700 3450 4650
Connection ~ 2100 1050
Wire Wire Line
	5800 3600 6050 3600
Wire Wire Line
	5900 3600 5900 4100
Wire Wire Line
	5100 4250 5750 4250
Connection ~ 5900 3600
Wire Wire Line
	6450 3600 6350 3600
Wire Wire Line
	4100 3500 5200 3500
Wire Wire Line
	4700 3400 4700 3750
Connection ~ 4700 3500
Wire Wire Line
	4700 3100 5400 3100
Wire Wire Line
	5400 3050 5400 3300
Connection ~ 5400 3100
Wire Wire Line
	5400 3950 5400 3900
Wire Wire Line
	5100 3700 5100 4300
Wire Wire Line
	5100 3700 5200 3700
Connection ~ 5100 4250
Wire Wire Line
	5100 4650 5100 4600
Wire Wire Line
	4850 3950 4850 3900
Wire Wire Line
	5800 1500 6050 1500
Wire Wire Line
	5900 1500 5900 2000
Wire Wire Line
	5100 2150 5750 2150
Connection ~ 5900 1500
Wire Wire Line
	6450 1500 6350 1500
Wire Wire Line
	4100 1400 5200 1400
Wire Wire Line
	4700 1300 4700 1650
Connection ~ 4700 1400
Wire Wire Line
	4700 1000 5400 1000
Wire Wire Line
	5400 950  5400 1200
Connection ~ 5400 1000
Wire Wire Line
	5400 1850 5400 1800
Wire Wire Line
	5100 1600 5100 2200
Wire Wire Line
	5100 1600 5200 1600
Connection ~ 5100 2150
Wire Wire Line
	5100 2550 5100 2500
Wire Wire Line
	4850 1850 4850 1800
Wire Wire Line
	8000 1500 8150 1500
Wire Wire Line
	8000 1700 8150 1700
Wire Wire Line
	7900 1300 8150 1300
Wire Wire Line
	8350 2600 8500 2600
Wire Wire Line
	8350 2700 8500 2700
Wire Wire Line
	8350 2800 8500 2800
Text Label 10200 2100 2    60   ~ 0
R_AUDIO_OUT
$Comp
L TEST_1P W?
U 1 1
P 10200 1800
F 0 "W?" V 10200 2400 50  0000 C CNN
F 1 "TEST_1P" V 10200 2150 50  0000 C CNN
F 2 "" H 10400 1800 50  0000 C CNN
F 3 "" H 10400 1800 50  0000 C CNN
	1    10200 1800
	0    1    1    0   
$EndComp
Text Label 10200 1650 2    60   ~ 0
L_AUDIO_IN
Text Label 10200 1800 2    60   ~ 0
R_AUDIO_IN
$Comp
L TEST_1P W?
U 1 1
P 9950 900
F 0 "W?" V 9950 1170 50  0000 C CNN
F 1 "TEST_1P" V 9850 1100 50  0000 C CNN
F 2 "" H 10150 900 50  0000 C CNN
F 3 "" H 10150 900 50  0000 C CNN
	1    9950 900 
	0    -1   -1   0   
$EndComp
Wire Wire Line
	9950 900  10000 900 
Connection ~ 10000 900 
$Comp
L TEST_1P W?
U 1 1
P 10400 900
F 0 "W?" V 10400 1150 50  0000 C CNN
F 1 "TEST_1P" V 10300 1050 50  0000 C CNN
F 2 "" H 10600 900 50  0000 C CNN
F 3 "" H 10600 900 50  0000 C CNN
	1    10400 900 
	0    -1   -1   0   
$EndComp
Wire Wire Line
	10400 900  10450 900 
Connection ~ 10450 900 
$Comp
L TEST_1P W?
U 1 1
P 10850 900
F 0 "W?" V 10850 1150 50  0000 C CNN
F 1 "TEST_1P" V 10750 1050 50  0000 C CNN
F 2 "" H 11050 900 50  0000 C CNN
F 3 "" H 11050 900 50  0000 C CNN
	1    10850 900 
	0    -1   -1   0   
$EndComp
Wire Wire Line
	10850 900  10900 900 
Connection ~ 10900 900 
$Comp
L TEST_1P W?
U 1 1
P 9950 5900
F 0 "W?" H 9950 6170 50  0000 C CNN
F 1 "TEST_1P" H 9950 6100 50  0000 C CNN
F 2 "" H 10150 5900 50  0000 C CNN
F 3 "" H 10150 5900 50  0000 C CNN
	1    9950 5900
	1    0    0    -1  
$EndComp
$Comp
L CP C?
U 1 1
P 8200 4000
F 0 "C?" H 8225 4100 50  0000 L CNN
F 1 "100uF" H 8225 3900 50  0000 L CNN
F 2 "" H 8238 3850 50  0000 C CNN
F 3 "" H 8200 4000 50  0000 C CNN
	1    8200 4000
	1    0    0    -1  
$EndComp
$Comp
L GND #PWR?
U 1 1
P 8200 4200
F 0 "#PWR?" H 8200 3950 50  0001 C CNN
F 1 "GND" H 8200 4050 50  0000 C CNN
F 2 "" H 8200 4200 50  0000 C CNN
F 3 "" H 8200 4200 50  0000 C CNN
	1    8200 4200
	1    0    0    -1  
$EndComp
$Comp
L +5V #PWR?
U 1 1
P 8200 3750
F 0 "#PWR?" H 8200 3600 50  0001 C CNN
F 1 "+5V" H 8200 3890 50  0000 C CNN
F 2 "" H 8200 3750 50  0000 C CNN
F 3 "" H 8200 3750 50  0000 C CNN
	1    8200 3750
	1    0    0    -1  
$EndComp
Wire Wire Line
	8200 3750 8200 3850
Wire Wire Line
	8200 4200 8200 4150
$Comp
L +BATT #PWR?
U 1 1
P 3950 7000
F 0 "#PWR?" H 3950 6850 50  0001 C CNN
F 1 "+BATT" H 3950 7140 50  0000 C CNN
F 2 "" H 3950 7000 50  0000 C CNN
F 3 "" H 3950 7000 50  0000 C CNN
	1    3950 7000
	1    0    0    -1  
$EndComp
$Comp
L TEST_1P W?
U 1 1
P 10200 2100
F 0 "W?" V 10200 2700 50  0000 C CNN
F 1 "TEST_1P" V 10200 2450 50  0000 C CNN
F 2 "" H 10400 2100 50  0000 C CNN
F 3 "" H 10400 2100 50  0000 C CNN
	1    10200 2100
	0    1    1    0   
$EndComp
$Comp
L TEST_1P W?
U 1 1
P 10200 1950
F 0 "W?" V 10200 2550 50  0000 C CNN
F 1 "TEST_1P" V 10200 2300 50  0000 C CNN
F 2 "" H 10400 1950 50  0000 C CNN
F 3 "" H 10400 1950 50  0000 C CNN
	1    10200 1950
	0    1    1    0   
$EndComp
$Comp
L TEST_1P W?
U 1 1
P 10200 1650
F 0 "W?" V 10200 2250 50  0000 C CNN
F 1 "TEST_1P" V 10200 2000 50  0000 C CNN
F 2 "" H 10400 1650 50  0000 C CNN
F 3 "" H 10400 1650 50  0000 C CNN
	1    10200 1650
	0    1    1    0   
$EndComp
Text Label 10200 2250 2    60   ~ 0
A4988_2B
Text Label 10200 2400 2    60   ~ 0
A4988_1B
Text Label 10200 2550 2    60   ~ 0
A4988_1A
Text Label 10200 2700 2    60   ~ 0
A4988_2A
Text Label 10200 2850 2    60   ~ 0
STEP
Text Label 10200 3000 2    60   ~ 0
DIR
Text Label 10200 3150 2    60   ~ 0
I2C_SCL
Text Label 10200 3300 2    60   ~ 0
I2C_SDA
Text Label 10200 3450 2    60   ~ 0
I2C_GND
$Comp
L TEST_1P W?
U 1 1
P 10200 2250
F 0 "W?" V 10200 2850 50  0000 C CNN
F 1 "TEST_1P" V 10200 2600 50  0000 C CNN
F 2 "" H 10400 2250 50  0000 C CNN
F 3 "" H 10400 2250 50  0000 C CNN
	1    10200 2250
	0    1    1    0   
$EndComp
$Comp
L TEST_1P W?
U 1 1
P 10200 2400
F 0 "W?" V 10200 3000 50  0000 C CNN
F 1 "TEST_1P" V 10200 2750 50  0000 C CNN
F 2 "" H 10400 2400 50  0000 C CNN
F 3 "" H 10400 2400 50  0000 C CNN
	1    10200 2400
	0    1    1    0   
$EndComp
$Comp
L TEST_1P W?
U 1 1
P 10200 2550
F 0 "W?" V 10200 3150 50  0000 C CNN
F 1 "TEST_1P" V 10200 2900 50  0000 C CNN
F 2 "" H 10400 2550 50  0000 C CNN
F 3 "" H 10400 2550 50  0000 C CNN
	1    10200 2550
	0    1    1    0   
$EndComp
$Comp
L TEST_1P W?
U 1 1
P 10200 2700
F 0 "W?" V 10200 3300 50  0000 C CNN
F 1 "TEST_1P" V 10200 3050 50  0000 C CNN
F 2 "" H 10400 2700 50  0000 C CNN
F 3 "" H 10400 2700 50  0000 C CNN
	1    10200 2700
	0    1    1    0   
$EndComp
$Comp
L TEST_1P W?
U 1 1
P 10200 2850
F 0 "W?" V 10200 3450 50  0000 C CNN
F 1 "TEST_1P" V 10200 3200 50  0000 C CNN
F 2 "" H 10400 2850 50  0000 C CNN
F 3 "" H 10400 2850 50  0000 C CNN
	1    10200 2850
	0    1    1    0   
$EndComp
$Comp
L TEST_1P W?
U 1 1
P 10200 3000
F 0 "W?" V 10200 3600 50  0000 C CNN
F 1 "TEST_1P" V 10200 3350 50  0000 C CNN
F 2 "" H 10400 3000 50  0000 C CNN
F 3 "" H 10400 3000 50  0000 C CNN
	1    10200 3000
	0    1    1    0   
$EndComp
$Comp
L TEST_1P W?
U 1 1
P 10200 3150
F 0 "W?" V 10200 3750 50  0000 C CNN
F 1 "TEST_1P" V 10200 3500 50  0000 C CNN
F 2 "" H 10400 3150 50  0000 C CNN
F 3 "" H 10400 3150 50  0000 C CNN
	1    10200 3150
	0    1    1    0   
$EndComp
$Comp
L TEST_1P W?
U 1 1
P 10200 3300
F 0 "W?" V 10200 3900 50  0000 C CNN
F 1 "TEST_1P" V 10200 3650 50  0000 C CNN
F 2 "" H 10400 3300 50  0000 C CNN
F 3 "" H 10400 3300 50  0000 C CNN
	1    10200 3300
	0    1    1    0   
$EndComp
$Comp
L TEST_1P W?
U 1 1
P 10200 3450
F 0 "W?" V 10200 4050 50  0000 C CNN
F 1 "TEST_1P" V 10200 3800 50  0000 C CNN
F 2 "" H 10400 3450 50  0000 C CNN
F 3 "" H 10400 3450 50  0000 C CNN
	1    10200 3450
	0    1    1    0   
$EndComp
Text Notes 7950 3500 0    60   ~ 0
NE5532 bypass cap
Wire Notes Line
	3900 5000 9350 5000
Wire Notes Line
	9350 600  3900 600 
Wire Notes Line
	3900 600  3900 5000
Wire Notes Line
	9350 5000 9350 600 
$Comp
L +BATT #PWR027
U 1 1
P 2300 6700
F 0 "#PWR027" H 2300 6550 50  0001 C CNN
F 1 "+BATT" H 2300 6840 50  0000 C CNN
F 2 "" H 2300 6700 50  0000 C CNN
F 3 "" H 2300 6700 50  0000 C CNN
	1    2300 6700
	1    0    0    -1  
$EndComp
$EndSCHEMATC
